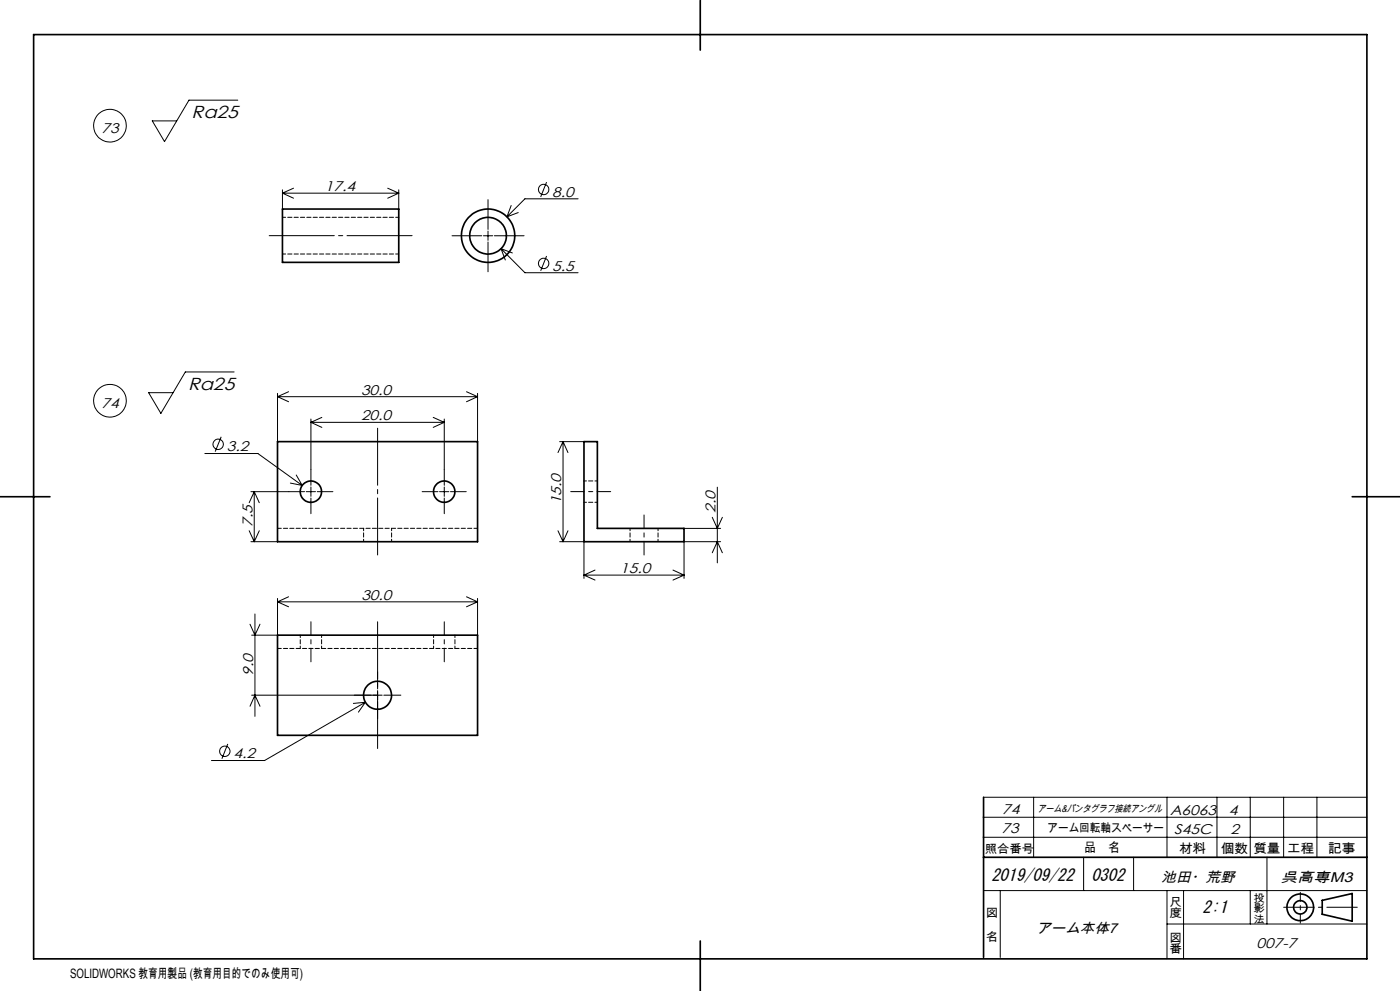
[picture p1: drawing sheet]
<svg xmlns="http://www.w3.org/2000/svg" width="420mm" height="297mm" viewBox="0 0 420 297" stroke-linecap="round" stroke-linejoin="round" font-family="sans-serif">
<g fill="none" stroke="#000" stroke-width=".3">
<path d="M71.3 30h-14.6l-7.3 12.4-3.7-6.2h7.3M84.7 56.9v5.7M84.7 57.9h34.9M84.7 57.9l3.4 1.5M88.1 56.4l-3.4 1.5M116.3 56.4l3.3 1.5M119.6 56.9v5.7M119.6 57.9l-3.3 1.5M146.4 59.8v9M164 54.6l-1.8 4.4M173.4 59.6h-15.9l-5.4 5.4M135.6 70.7h8.9"/>
<path d="M145 70.7h2.8M146.4 69.2v2.8M146.4 72.5v9M148.3 70.7h8.9M150.3 74.5l7.2 7.2h15.9M150.3 74.5l1.3 3.4M150.3 74.5l3.4 1.3M153.4 61.6l-1.3 3.4M155.5 63.7l-3.4 1.3M164 76.7l-1.8 4.5M70.2 111.5h-14.6l-7.3 12.4-3.7-6.2h7.3M83.3 117.9v14.5"/>
<path d="M83.3 118.9h60M83.3 118.9l3.3 1.5M86.6 117.4l-3.3 1.5M139.9 117.4l3.4 1.5M143.3 117.9v14.5M143.3 118.9l-3.4 1.5M61.5 135.9h15.9l13.3 9.6M66.4 130.9l-1.8 4.5M93.3 125.6v19.8M93.3 126.6h40M93.3 126.6l3.3 1.5M96.6 125.1l-3.3 1.5"/>
<path d="M130 125.1l3.3 1.5M133.3 125.6v19.8M133.3 126.6l-3.3 1.5M167.9 132.4h7.3M168.9 132.4v29.9M168.9 132.4l1.5 3.2M168.9 132.4l-1.5 3.2M74.8 159.1l1.5 3.2M75.3 147.4h16.1M76.3 147.4v14.9M76.3 147.4l1.5 3.3M76.3 147.4l-1.5 3.3"/>
<path d="M77.8 159.1l-1.5 3.2M87.1 144.8l3.6 .7M88.9 142.3l1.8 3.2M91.9 147.4h2.8M93.3 145.9v2.9M93.3 149.3v4.6M95.2 147.4h4.7M126.6 147.4h4.8M131.9 147.4h2.8M133.3 145.9v2.9M133.3 149.3v4.6M135.1 147.4h4.8"/>
<path d="M167.4 159.1l1.5 3.2M170.4 159.1l-1.5 3.2M205.2 158.4h11M213.7 155l1.5 3.4 1.5-3.4M215.2 146v22.7M75.3 162.3h8M83.3 179.3v11.1h-7.8M86.6 178.9l-3.3 1.5M139.9 178.9l3.4 1.5M143.3 179.3v11.1M167.9 162.3h7.3v11.1M175.2 172.4h30"/>
<path d="M175.2 172.4l3.3 1.4M178.5 170.8l-3.3 1.6M201.9 170.8l3.3 1.6M205.2 172.4l-3.3 1.4M213.7 165.7l1.5-3.4 1.5 3.4M216.2 162.3h-11v11.1M75 187.1l1.5 3.3 1.5-3.3M76.5 184v30.7M83.3 180.4h60M83.3 180.4l3.3 1.5M143.3 180.4l-3.4 1.5M75 211.7l1.5-3.4 1.5 3.4"/>
<path d="M75.5 208.3h39.2M109.6 210.5l-30.2 17.4h-16M109.6 210.5l-3.6 .3M109.6 210.5l-2.1 2.9M113.3 201.4v5.1M113.3 207v2.8M113.3 210.3v5.1M115.1 208.3h5.2M68.3 223l-1.7 4.4M295.1 238.9h115M310.1 238.9v18M350.1 238.9v18"/>
<path d="M365.1 238.9v18M375.1 238.9v18M385.1 238.9v18M395.1 238.9v18M295.1 250.9h115M295.1 244.9h115M325.1 256.9v10M340.1 256.9v10M380.1 256.9v20M295.1 266.9h115M300.1 266.9v20M350.1 276.9h60"/>
<path d="M350.1 266.9v20.4M355.1 266.9v20.5M375.1 266.9v10"/>
<circle cx="33" cy="37.7" r="4.9"/>
<circle cx="163.1" cy="56.8" r="1.55"/>
<circle cx="163.1" cy="78.9" r="1.55"/>
<circle cx="33" cy="120.1" r="4.9"/>
<circle cx="65.5" cy="133.1" r="1.56"/>
<circle cx="67.4" cy="225.2" r="1.55"/>
</g>
<g fill="none" stroke="#000" stroke-width=".5">
<path d="M10.1 10.4h400v277h-400zM210.1 0v15M84.7 62.6h34.9v16h-34.9zM83.3 132.4h60v29.9h-60zM175.2 132.4h4v26h26v3.9h-30zM0 148.9h15M405.7 148.9h14.3M83.3 190.4h60v30h-60zM295.1 238.9v48M295.1 256.9h115M396.7 269.8l9-2v8.3l-9-2.1zM210.1 282v15"/>
<circle cx="146.4" cy="70.7" r="5.5"/>
<circle cx="146.4" cy="70.6" r="8"/>
<circle cx="93.3" cy="147.4" r="3.2"/>
<circle cx="133.3" cy="147.4" r="3.2"/>
<circle cx="113.3" cy="208.3" r="4.2"/>
<circle cx="390.1" cy="271.9" r="4"/>
<circle cx="390.1" cy="271.9" r="2"/>
</g>
<path d="M80.8 70.6h42.8" fill="none" stroke="#000" stroke-width=".3" stroke-dasharray="30.5 1.3 1.3 1.3" stroke-dashoffset="10.9"/>
<path d="M113.3 128.3v38M113.3 186.3v38" fill="none" stroke="#000" stroke-width=".3" stroke-dasharray="30.5 1.3 1.3 1.3" stroke-dashoffset="13.4"/>
<path d="M171.2 147.3h12M193.2 166.3v-12M93.3 198.3v-12M133.3 198.3v-12" fill="none" stroke="#000" stroke-width=".3" stroke-dasharray="30.5 1.3 1.3 1.3" stroke-dashoffset="26.4"/>
<path d="M390.1 276.7v-9.3" fill="none" stroke="#000" stroke-width=".3" stroke-dasharray="30.5 1.3 1.3 1.3" stroke-dashoffset="27.8"/>
<path d="M385.1 271.9h22.1" fill="none" stroke="#000" stroke-width=".3" stroke-dasharray="30.5 1.3 1.3 1.3" stroke-dashoffset="21.3"/>
<path d="M84.8 76.1h34.8M119.6 65.1h-34.8" fill="none" stroke="#000" stroke-width=".3" stroke-dasharray="1.3 .6" stroke-dashoffset=".3"/>
<path d="M143.3 158.3h-60M143.3 194.3h-60" fill="none" stroke="#000" stroke-width=".3" stroke-dasharray="1.3 .6" stroke-dashoffset=".2"/>
<path d="M109.1 158.3v4M175.2 150.5h4M179.2 144.1h-4M189 158.3v4M117.5 162.3v-4M197.4 162.3v-4M90.1 190.3v4M96.5 194.3v-4M130.1 190.3v4M136.5 194.3v-4" fill="none" stroke="#000" stroke-width=".3" stroke-dasharray="1.3 .6" stroke-dashoffset=".5"/>
<g font-size="5.2">
<text x="57.5" y="35.5">Ra25</text>
<text x="56.4" y="117">Ra25</text>
</g>
<g font-size="5.1">
<text x="297.4" y="263.9">2019/09/22</text>
<text x="327.4" y="263.9">0302</text>
<text x="360.8" y="273.5">2:1</text>
</g>
<g font-size="4.2">
<text x="30.4" y="39.7">73</text>
<text x="97.4" y="57.3">17.4</text>
<text x="165.7" y="58.9">8.0</text>
<text x="165.7" y="81.1">5.5</text>
<text x="108.3" y="118.3">30.0</text>
<text x="30.4" y="122.2">74</text>
<text x="108.3" y="126">20.0</text>
<text x="68" y="135.3">3.2</text>
<text x="168.3" y="151.1" transform="rotate(-90 168.3 151.1)">15.0</text>
<text x="214.6" y="153.7" transform="rotate(-90 214.6 153.7)">2.0</text>
<text x="75.7" y="157.8" transform="rotate(-90 75.7 157.8)">7.5</text>
<text x="186" y="171.8">15.0</text>
<text x="108.4" y="179.8">30.0</text>
<text x="75.9" y="202.5" transform="rotate(-90 75.9 202.5)">9.0</text>
<text x="70" y="227.3">4.2</text>
<text x="300.7" y="243.9">74</text>
<text x="351" y="244.3">A6063</text>
<text x="368.6" y="244.3">4</text>
<text x="300.5" y="249.7">73</text>
<text x="352.3" y="249.9">S45C</text>
<text x="369.1" y="249.9">2</text>
<text x="348.4" y="264.4">池田・荒野</text>
<text x="384.2" y="264.4">呉高専M3</text>
<text x="310.9" y="279.7">アーム本体7</text>
<text x="377" y="284.1">007-7</text>
</g>
<g font-size="3.9">
<text x="325.2" y="255.5">品　名</text>
<text x="353.7" y="255.6">材料</text>
<text x="366.2" y="255.6">個数</text>
<text x="376" y="255.6">質量</text>
<text x="386.1" y="255.6">工程</text>
<text x="398.4" y="255.6">記事</text>
<text x="21" y="293">SOLIDWORKS 教育用製品 (教育用目的でのみ使用可)</text>
</g>
<g font-size="3.5">
<text x="314.3" y="249.5">アーム回転軸スペーサー</text>
<text x="295.4" y="255.6">照合番号</text>
<text x="295.8" y="274.9">図</text>
<text x="350.8" y="271.4">尺</text>
<text x="350.8" y="274.9">度</text>
<text x="295.8" y="282">名</text>
<text x="350.8" y="282.2">図</text>
<text x="350.8" y="285.8">番</text>
</g>
<g font-size="3.2">
<text x="376" y="270.2">投</text>
<text x="376" y="273.4">影</text>
<text x="376" y="276.5">法</text>
</g>
<text font-size="2.9" x="311.2" y="243.3">アーム&amp;パンタグラフ接続アングル</text>
</svg>
